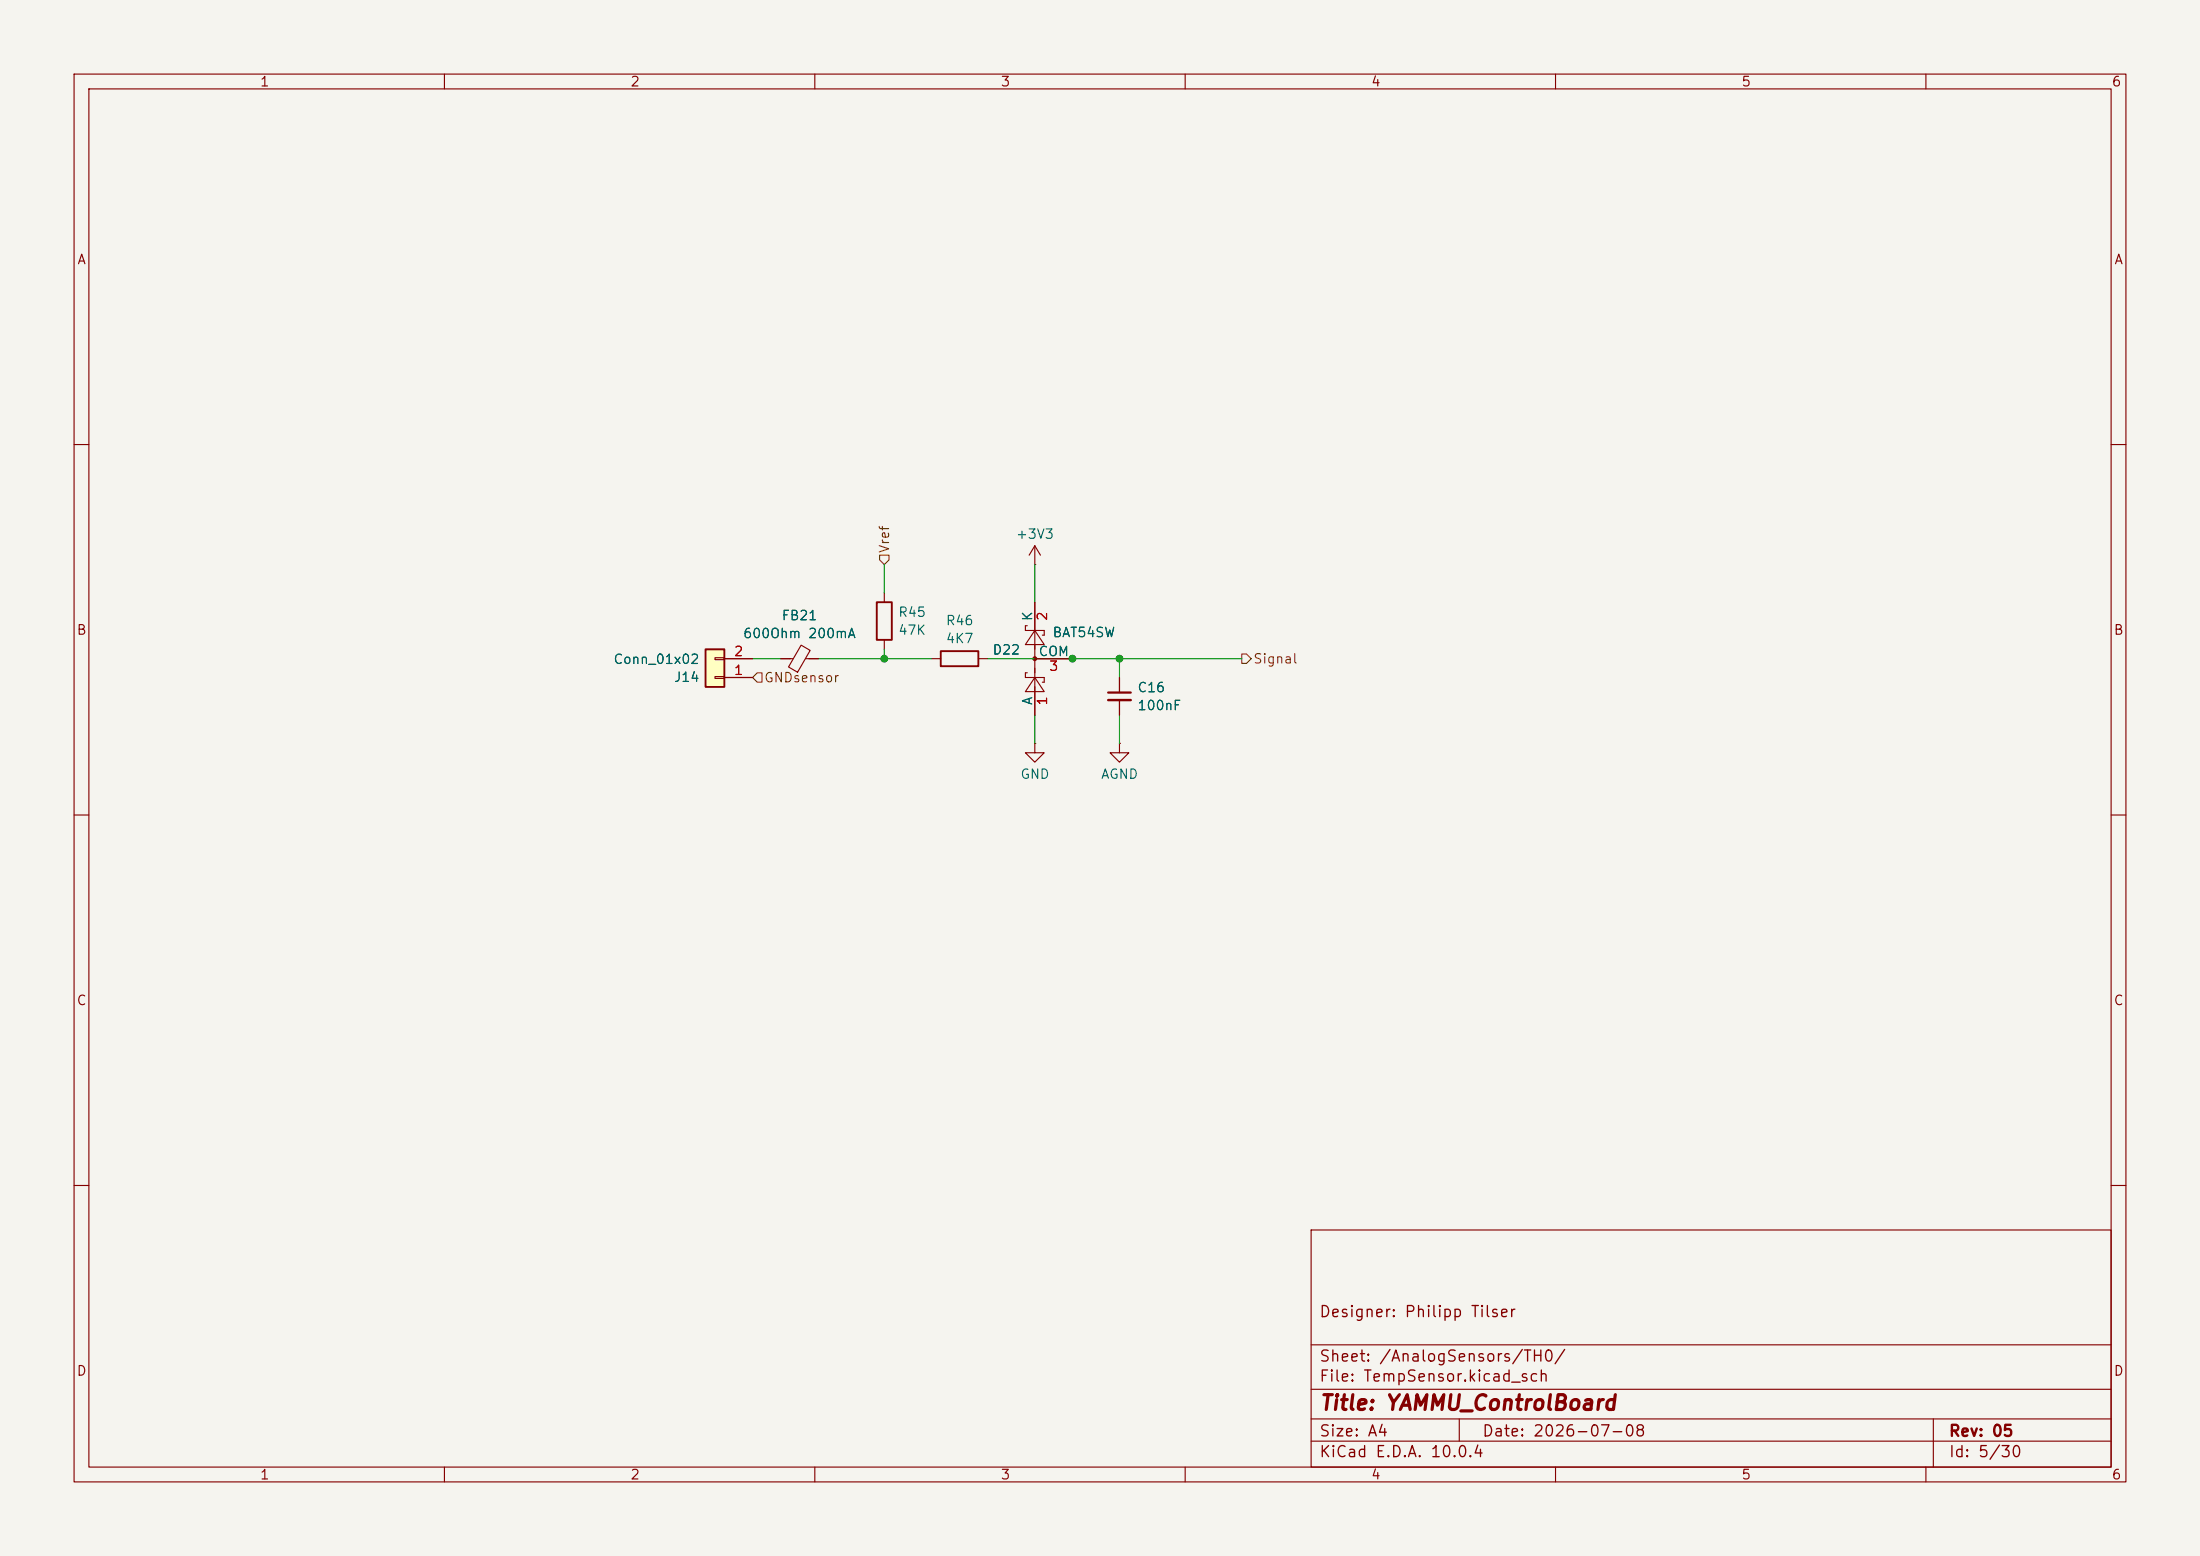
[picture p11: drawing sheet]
<svg xmlns="http://www.w3.org/2000/svg" width="297mm" height="210mm" viewBox="0 0 297 210" stroke-linecap="round" stroke-linejoin="round" font-family="sans-serif">
<path d="M0 0h297v210h-297z" fill="#f5f4ef" stroke="#f5f4ef" stroke-width=".14"/>
<g fill="none" stroke="#840000" stroke-width=".15">
<path d="M10 10h277v190h-277zM12 12h273v186h-273zM60 10v2M110 10v2M160 10v2M210 10v2M260 10v2M10 60h2M139.7 76.2h.1M139.7 73.7v2.5M139.7 73.7l-.8 1.2M139.7 73.7l.8 1.2"/>
<path d="M285 60h2M105.4 88.9h1.7M108.2 87.1l1.2 .7-1.7 2.9-1.2-.7zM108.7 88.9h1.8M119.4 80v1.3M119.4 86.4v1.2M125.7 88.9h1.3M132.1 88.9h1.2M138.7 90.8h-.3v.6h2.6v.7h-.3M138.7 84.5h-.3v.6h2.6v.6h-.3M139.7 91.4l1.3 1.9h-2.6zM139.7 85.1l1.3 1.9h-2.6z"/>
<path d="M139.7 81.3v15.2M139.7 88.9h5.1M151.1 91.4v2.1M151.1 94.5v2M10 110h2M139.7 100.3v1.3h1.3l-1.3 1.3-1.3-1.3h1.3M139.7 100.3h.1M151.1 100.3v1.3h1.3l-1.3 1.3-1.2-1.3h1.2M151.1 100.3h.1M285 110h2M10 160h2M177 166h108v32h-108z"/>
<path d="M285 160h2M60 198v2M110 198v2M160 198v2M177 194.5h108M177 191.5h108M177 187.5h108M177 181.5h108M197 191.5v3M210 198v2M260 198v2M261 191.5v6.5"/>
</g>
<circle cx="139.7" cy="88.9" r=".25" fill="#840000" stroke="#840000" stroke-width=".15"/>
<path d="M118.4 81.3h2v5.1h-2zM127 87.9h5.1v2h-5.1z" fill="none" stroke="#840000" stroke-width=".25"/>
<path d="M149.6 93.5h3.1" fill="none" stroke="#840000" stroke-width=".3"/>
<path d="M149.6 94.5h3.1" fill="none" stroke="#840000" stroke-width=".33"/>
<path d="M95.2 87.6h2.6v5.1h-2.6z" fill="#ffffc2"/>
<path d="M95.2 87.6h2.6v5.1h-2.6z" fill="none" stroke="#840000" stroke-width=".25"/>
<path d="M96.5 91.3h1.3v.3h-1.3zM96.5 88.8h1.3v.2h-1.3zM97.8 91.4h3.8M97.8 88.9h3.8M105.4 88.9h1.3M109.2 88.9h1.3M139.7 88.9h5.1M139.7 81.3v3.8M139.7 92.7v3.8M151.1 91.4v2.1M151.1 94.5v2" fill="none" stroke="#840000" stroke-width=".15"/>
<path d="M118.7 74.9h1.3v.7l-.6 .6-.7-.6zM102.2 90.8h.7v1.3h-.7l-.6-.7zM167.6 88.3h.7l.6 .6-.6 .6h-.7z" fill="none" stroke="#725600" stroke-width=".15"/>
<path d="M119.4 76.2v3.8M139.7 76.2v5.1M101.6 88.9h3.8M110.5 88.9h15.2M119.4 87.6v1.3M133.3 88.9h34.3M139.7 96.5v3.8M151.1 88.9v2.5M151.1 96.5v3.8" fill="none" stroke="#009600" stroke-width=".15"/>
<g fill="#009600" stroke="#009600" stroke-width=".14">
<circle cx="151.1" cy="88.9" r=".46"/>
<circle cx="119.4" cy="88.9" r=".46"/>
<circle cx="144.8" cy="88.9" r=".46"/>
</g>
<text font-size="2" fill="#840000" x="178" y="190.8">Title: YAMMU_ControlBoard</text>
<g font-size="1.5" fill="#840000">
<text x="178" y="178.2">Designer: Philipp Tilser</text>
<text x="178" y="184.2">Sheet: /AnalogSensors/TH0/</text>
<text x="178" y="186.9">File: TempSensor.kicad_sch</text>
<text x="178" y="197.1">KiCad E.D.A. 10.0.4</text>
<text x="178" y="194.3">Size: A4</text>
<text x="200" y="194.3">Date: 2026-07-08</text>
<text x="263" y="194.3">Rev: 05</text>
<text x="263" y="197.1">Id: 5/30</text>
</g>
<g font-size="1.3" fill="#840000">
<text x="35" y="12">1</text>
<text x="85" y="12">2</text>
<text x="135" y="12">3</text>
<text x="185" y="12">4</text>
<text x="235" y="12">5</text>
<text x="285" y="12">6</text>
<text x="10.3" y="36">A</text>
<text x="285.3" y="36">A</text>
<text x="10.3" y="86">B</text>
<text x="285.3" y="86">B</text>
<text x="10.3" y="136">C</text>
<text x="285.3" y="136">C</text>
<text x="10.3" y="186">D</text>
<text x="285.3" y="186">D</text>
<text x="35" y="200">1</text>
<text x="85" y="200">2</text>
<text x="135" y="200">3</text>
<text x="185" y="200">4</text>
<text x="235" y="200">5</text>
<text x="285" y="200">6</text>
</g>
<g font-size="1.3" fill="#725600">
<text x="120.4" y="74.7" transform="rotate(-90 120.4 74.7)">Vref</text>
<text x="169.1" y="89.9">Signal</text>
<text x="103.1" y="92.4">GNDsensor</text>
</g>
<g font-size="1.3" fill="#006464">
<text x="137.1" y="73">+3V3</text>
<text x="121.2" y="83.6">R45</text>
<text x="139.7" y="83.9" transform="rotate(-90 139.7 83.9)">K</text>
<text x="82.7" y="89.9">Conn_01x02</text>
<text x="100.2" y="86.4">600Ohm 200mA</text>
<text x="105.4" y="84">FB21</text>
<text x="121.2" y="86">47K</text>
<text x="127.6" y="84.7">R46</text>
<text x="127.6" y="87.1">4K7</text>
<text x="133.9" y="88.7">D22</text>
<text x="140.1" y="88.9">COM</text>
<text x="142" y="86.3">BAT54SW</text>
<text x="90.9" y="92.4">J14</text>
<text x="139.7" y="95.3" transform="rotate(-90 139.7 95.3)">A</text>
<text x="153.5" y="93.7">C16</text>
<text x="153.5" y="96.2">100nF</text>
<text x="137.7" y="105.4">GND</text>
<text x="148.5" y="105.4">AGND</text>
</g>
<g font-size="1.3" fill="#a90000">
<text x="141.7" y="83.9" transform="rotate(-90 141.7 83.9)">2</text>
<text x="99" y="88.9">2</text>
<text x="99" y="91.4">1</text>
<text x="141.5" y="90.9">3</text>
<text x="141.7" y="95.3" transform="rotate(-90 141.7 95.3)">1</text>
</g>
</svg>
